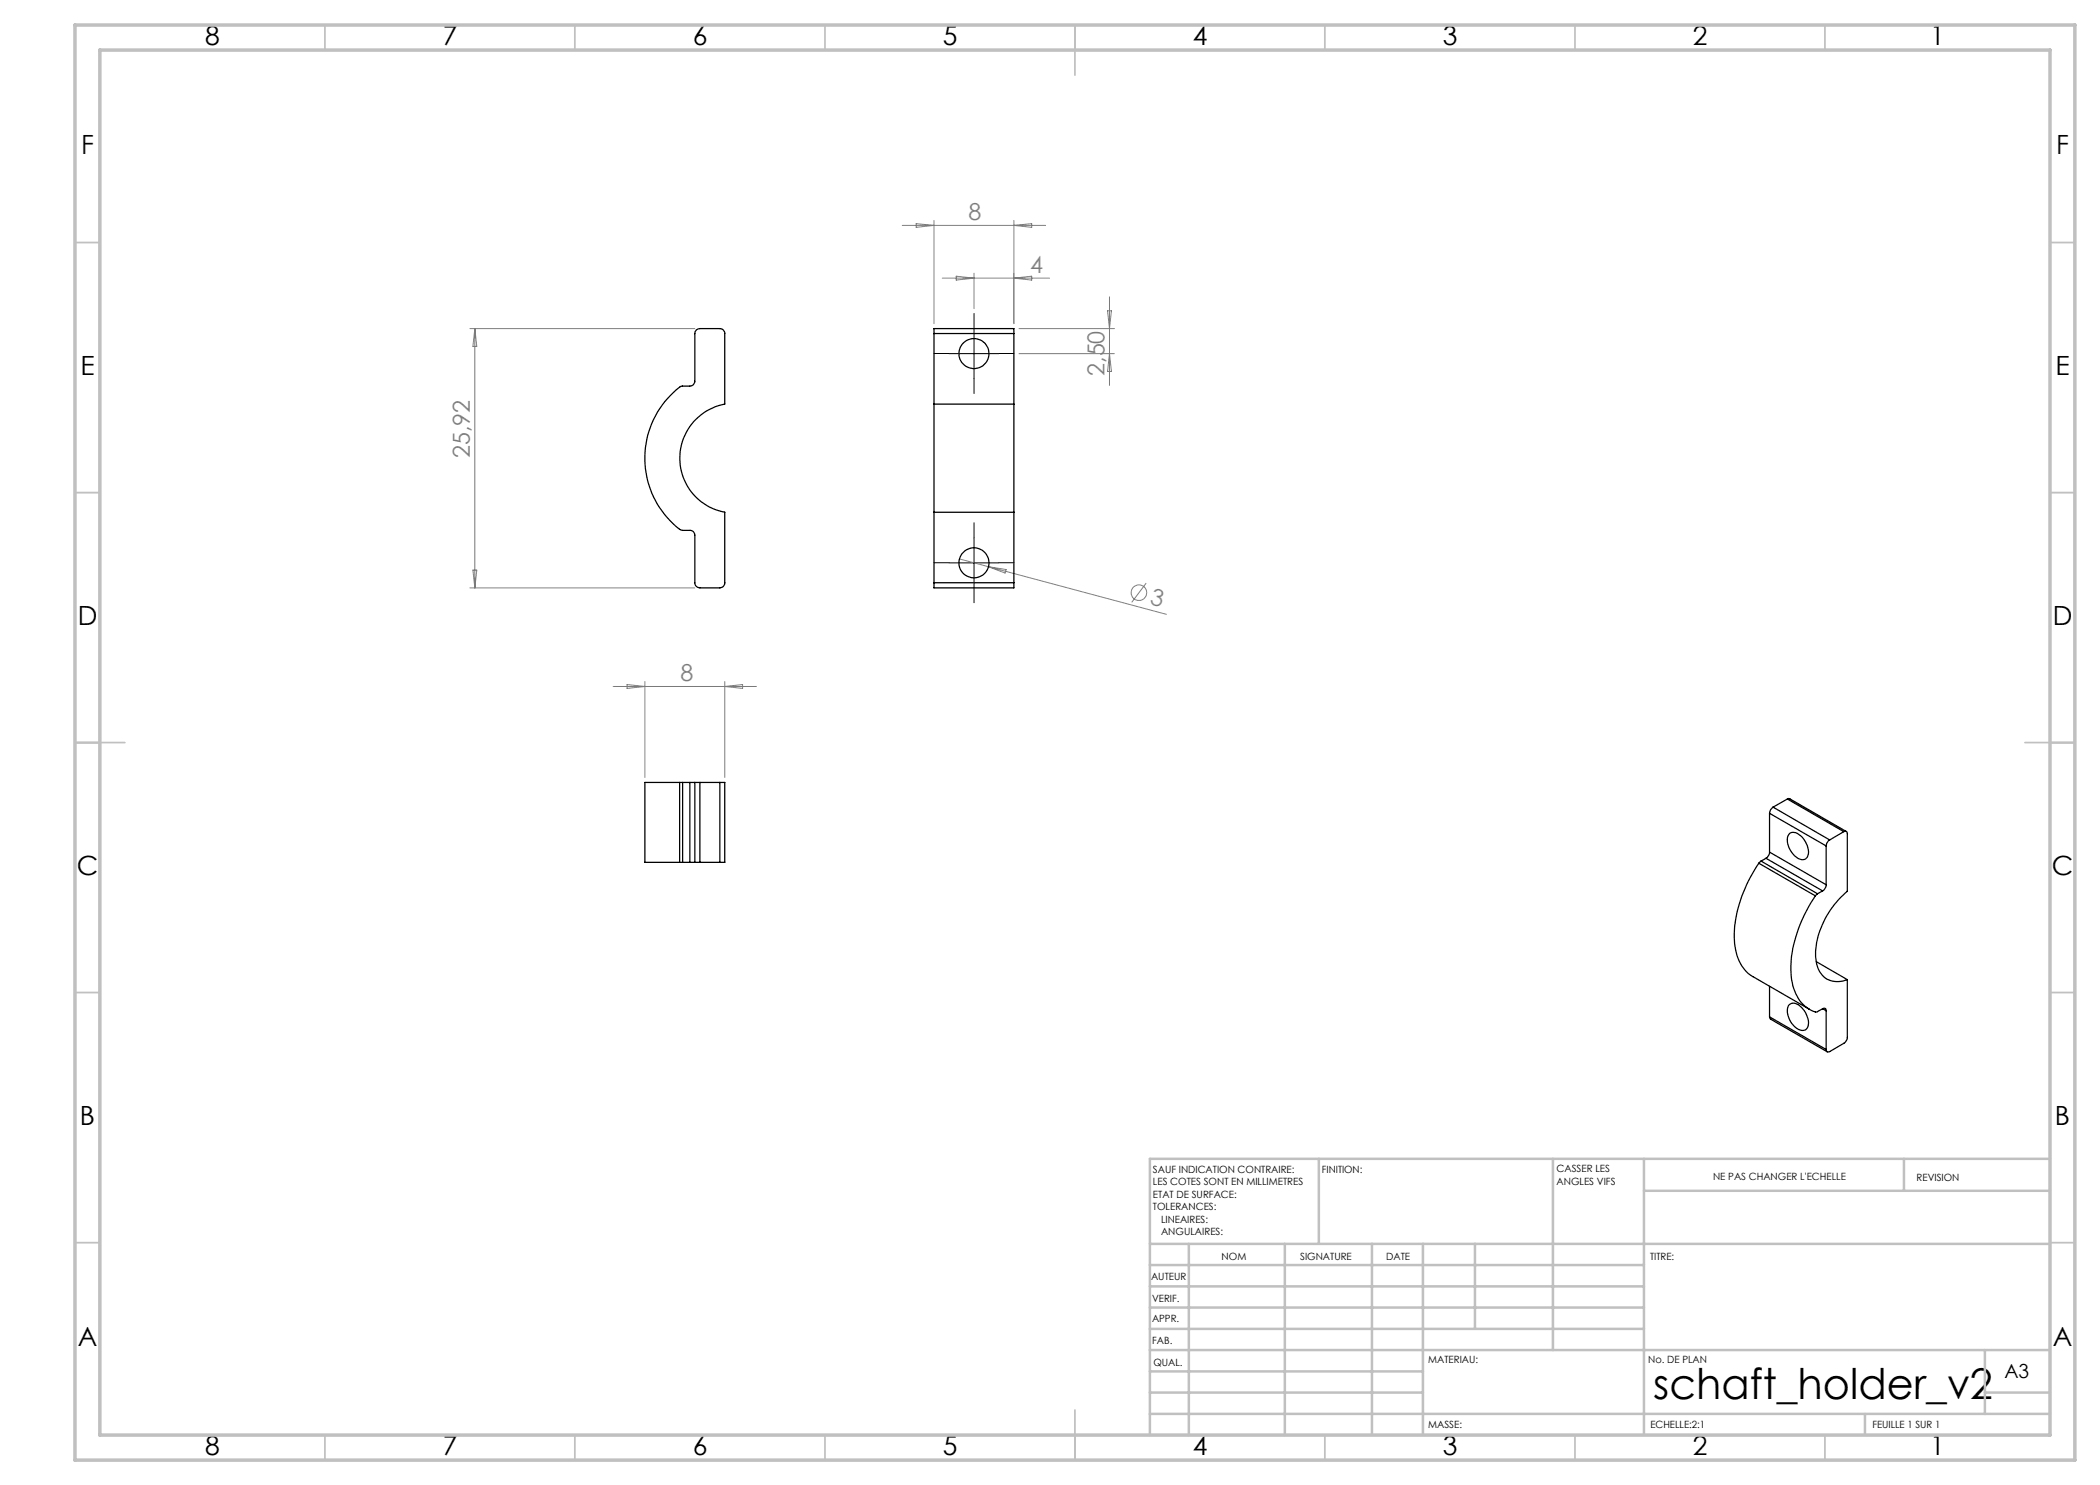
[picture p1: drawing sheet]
<svg xmlns="http://www.w3.org/2000/svg" width="420mm" height="297mm" viewBox="0 0 420 297" stroke-linecap="round" stroke-linejoin="round" font-family="sans-serif">
<g fill="none" stroke="#808080" stroke-width=".2">
<path d="M180.4 45.1h28.7M183.2 44.7l3.6 .4-3.6 .4zM186.8 44.1v20.6M188.5 55.6h21.4M191.2 55.2l3.6 .4-3.6 .4zM194.8 54.6v7.1M202.8 44.1v20.6M202.8 45.1l3.5-.4v.8zM202.8 55.6l3.5-.4v.8zM221.9 59.4v17.7M94 65.7h45M95 65.7v51.9"/>
<path d="M95 65.7l.4 3.6h-.8zM203.8 70.7h19.1M203.8 65.7h19.1M221.5 62.2h.8l-.4 3.5zM221.9 70.7l.4 3.6h-.8zM94 117.6h45M94.6 114h.8l-.4 3.6zM191.9 111.8l5.8 1.5M197.7 113.3l35.6 9.6M197.7 113.3l3.5 .6-.2 .7zM229.2 116.6l-2.9 3.9M122.6 137.3h28.7"/>
<path d="M125.4 136.9l3.6 .4-3.6 .4zM129 136.3v19.2M145 136.3v19.2M145 137.3l3.5-.4v.8z"/>
<circle cx="227.8" cy="118.5" r="1.56"/>
</g>
<path d="M189.8 70.7h-3M194.8 65.7v-3M194.8 75.7v3M199.8 70.7h3M189.8 112.5h-3M194.8 107.5v-3M194.8 117.5v3M199.8 112.5h3" fill="none" stroke="#000" stroke-width=".2" stroke-dasharray="30.5 1.3 1.3 1.3"/>
<path d="M189.8 70.7h10M194.8 65.7v10M189.8 112.6h10M194.8 107.6v10" fill="none" stroke="#000" stroke-width=".2"/>
<g fill="none" stroke="#c0c0c0" stroke-width=".35">
<path d="M65 5v5M115 5v5M165 5v5M215 5v10M265 5v5M315 5v5M365 5v5M15 48.5h5M410 48.5h5M15 98.5h5M410 98.5h5M15 148.5h10"/>
<path d="M405 148.5h10M15 198.5h5M410 198.5h5M15 248.5h5M410 248.5h5M65 287v5M115 287v5M165 287v5M215 282v10M265 287v5M315 287v5M365 287v5"/>
</g>
<g fill="none" stroke="#c0c0c0" stroke-width=".5">
<path d="M263.8 231.8v17M310.6 231.8v38.2M328.8 231.8v55.2M328.8 238.2h81.2M380.8 231.8v6.4M410 231.8h-180v55.2M230 248.8h180M230 257.3h98.8M230 253h98.8M237.8 248.8v38.2M257 248.8v38.2M274.4 248.8v38.2"/>
<path d="M284.6 248.8v38.2M295 248.8v17M230 265.8h98.8M230 261.5h98.8M230 278.5h54.6M230 274.3h54.6M230 270h180M397 278.5h13M397 270v12.8M230 282.8h180M373 282.8v4.2"/>
</g>
<path d="M15 5h400v287h-400zM20 10h390v277h-390z" fill="none" stroke="#c0c0c0" stroke-width=".7"/>
<g fill="none" stroke="#000" stroke-width=".25">
<path d="M139.2 66l.8-.3h4a.96 .96 0 0 1 1 1v14.1a11 11 0 0 0-9 10.8 11 11 0 0 0 9 10.8v14.2a1.02 1.02 0 0 1-1 1h-4a1.02 1.02 0 0 1-1-1v-9.5a.96 .96 0 0 0-1-1l-1.7-.1a5.6 5.6 0 0 1-2.2-1.8 17.9 17.9 0 0 1 2.2-26.9l1.7-.1a.96 .96 0 0 0 1-1v-9.5zM186.8 66.7v-1h16v1M186.8 66.7v14.1M186.8 66.7h16M202.8 66.7v14.1M186.8 80.8v21.6M186.8 80.8h16M202.8 80.8v21.6M186.8 116.6v1h16v-1M186.8 116.6h16M186.8 102.4v14.2M186.8 102.4h16"/>
<path d="M202.8 102.4v14.2M135.9 156.5h.6M135.9 156.5h-6.9v16h6.9M135.9 156.5v16M136.5 156.5h1.5M136.5 156.5v16M138 156.5h1M138 156.5v16M139 156.5h1M139 156.5v16M140 156.5v16M140 156.5h4"/>
<path d="M144 156.5h1v16h-1M144 156.5v16M357.5 159.8h.5l11.3 6.5M357.5 159.8l-2.9 1.6M357.5 159.8l11.3 6.5M135.9 172.5h.6M136.5 172.5h1.5M138 172.5h1M139 172.5h1M140 172.5h4M351.8 172.6a26 26 0 0 0-4.9 16.2 8.3 8.3 0 0 0 3.7 6.5l11.3 6.6M351.8 172.6l11.3 6.6"/>
<path d="M352.2 172.2l-.4 .4M352.2 172.2l11.3 6.5M353.2 171.7l11.3 6.5M353.2 171.7l-1 .5M353.9 170.4a1.6 1.6 0 0 1-.7 1.3M353.9 162.7l11.3 6.5M353.9 170.4l11.3 6.5M353.9 162.7v7.7M354.6 161.4a1.6 1.6 0 0 0-.7 1.3M354.6 161.4l11.3 6.6M357.9 166.7a1.95 1.95 0 0 1 2.5 .7 3.9 3.9 0 0 1 1 4.1 1.45 1.45 0 0 1-2.2-.2 4 4 0 0 1-1.5-4.3zM363.1 179.2a27.1 27.1 0 0 0-4.9 14.8 9.7 9.7 0 0 0 2.8 7.2 4.5 4.5 0 0 0 2.3 1.2l1.2-.6"/>
<path d="M363.5 178.7l-.4 .5M364.5 178.2l-1 .5M365.2 176.9a1.6 1.6 0 0 1-.7 1.3M365.2 169.2v7.7M365.9 168a1.62 1.62 0 0 0-.7 1.2M368.8 166.3a.44 .44 0 0 1 .5 0 .44 .44 0 0 1 .2 .5v11.5a17.4 17.4 0 0 0-6.4 13 5.1 5.1 0 0 0 2.6 4.7 4.8 4.8 0 0 0 3.8-.1M368.8 166.3l-2.9 1.7M353.9 197.3v6.1M363.3 192.3l6.2 3.6M369.5 195.9v11.6a1.62 1.62 0 0 1-.7 1.2l-2.9 1.6a.44 .44 0 0 1-.5 .1 .44 .44 0 0 1-.2-.5M353.9 203.4l.2 .4 11.3 6.6M353.9 203.4l11.3 6.5"/>
<path d="M357.8 201a1.71 1.71 0 0 1 2.5 .5 4.1 4.1 0 0 1 1.2 4.1 1.58 1.58 0 0 1-2.5-.2 3.9 3.9 0 0 1-1.2-4.4zM364.5 201.8a.42 .42 0 0 1 .5-.1 .42 .42 0 0 1 .2 .4M364.5 201.8l.7 .3M365.2 202.1v7.8"/>
<circle cx="194.8" cy="70.7" r="3"/>
<circle cx="194.8" cy="112.6" r="3"/>
</g>
<text font-size="8.5" x="330.6" y="279.7">schaft_holder_v2</text>
<g font-size="5.3">
<text x="41" y="9">8</text>
<text x="88.5" y="9">7</text>
<text x="138.5" y="9">6</text>
<text x="188.5" y="9">5</text>
<text x="238.5" y="9">4</text>
<text x="288.5" y="9">3</text>
<text x="338.5" y="9">2</text>
<text x="386" y="9">1</text>
<text x="16.2" y="30.8">F</text>
<text x="411.2" y="30.8">F</text>
<text x="16.1" y="75">E</text>
<text x="411.1" y="75">E</text>
<text x="15.5" y="125">D</text>
<text x="410.5" y="125">D</text>
<text x="15.4" y="175">C</text>
<text x="410.4" y="175">C</text>
<text x="16" y="225">B</text>
<text x="411" y="225">B</text>
<text x="15.5" y="269.3">A</text>
<text x="410.5" y="269.3">A</text>
<text x="41" y="291">8</text>
<text x="88.5" y="291">7</text>
<text x="138.5" y="291">6</text>
<text x="188.5" y="291">5</text>
<text x="238.5" y="291">4</text>
<text x="288.5" y="291">3</text>
<text x="338.5" y="291">2</text>
<text x="386" y="291">1</text>
</g>
<g font-size="4.7" fill="#808080">
<text x="193.7" y="44.1">8</text>
<text x="206" y="54.6">4</text>
<text x="220.9" y="75.2" transform="rotate(-90 220.9 75.2)">2,50</text>
<text x="94" y="91.7" transform="rotate(-90 94 91.7)">25,92</text>
<text x="229.8" y="120.8" transform="rotate(15 229.8 120.8)">3</text>
<text x="136.1" y="136.3">8</text>
</g>
<text font-size="3.9" x="400.9" y="275.5">A3</text>
<g font-size="2">
<text x="230.6" y="234.6">SAUF INDICATION CONTRAIRE:</text>
<text x="230.6" y="237.1">LES COTES SONT EN MILLIMETRES</text>
<text x="230.6" y="239.6">ETAT DE SURFACE:</text>
<text x="264.4" y="234.6">FINITION:</text>
<text x="311.3" y="234.5">CASSER LES</text>
<text x="311.3" y="237">ANGLES VIFS</text>
<text x="342.6" y="236">NE PAS CHANGER L'ECHELLE</text>
<text x="383.3" y="236.2">REVISION</text>
<text x="230.6" y="242.1">TOLERANCES:</text>
<text x="232.2" y="244.6">LINEAIRES:</text>
<text x="232.2" y="247.1">ANGULAIRES:</text>
<text x="244.3" y="252">NOM</text>
<text x="260" y="251.9">SIGNATURE</text>
<text x="277.2" y="251.9">DATE</text>
<text x="330" y="251.9">TITRE:</text>
<text x="230.2" y="256.1">AUTEUR</text>
<text x="230.4" y="260.3">VERIF.</text>
<text x="230.4" y="264.4">APPR.</text>
<text x="230.5" y="268.8">FAB.</text>
<text x="230.7" y="273.1">QUAL.</text>
<text x="285.7" y="272.5">MATERIAU:</text>
<text x="329.6" y="272.5">No. DE PLAN</text>
<text x="285.6" y="285.5">MASSE:</text>
<text x="330.1" y="285.6">ECHELLE:2:1</text>
<text x="374.5" y="285.6">FEUILLE 1 SUR 1</text>
</g>
</svg>
